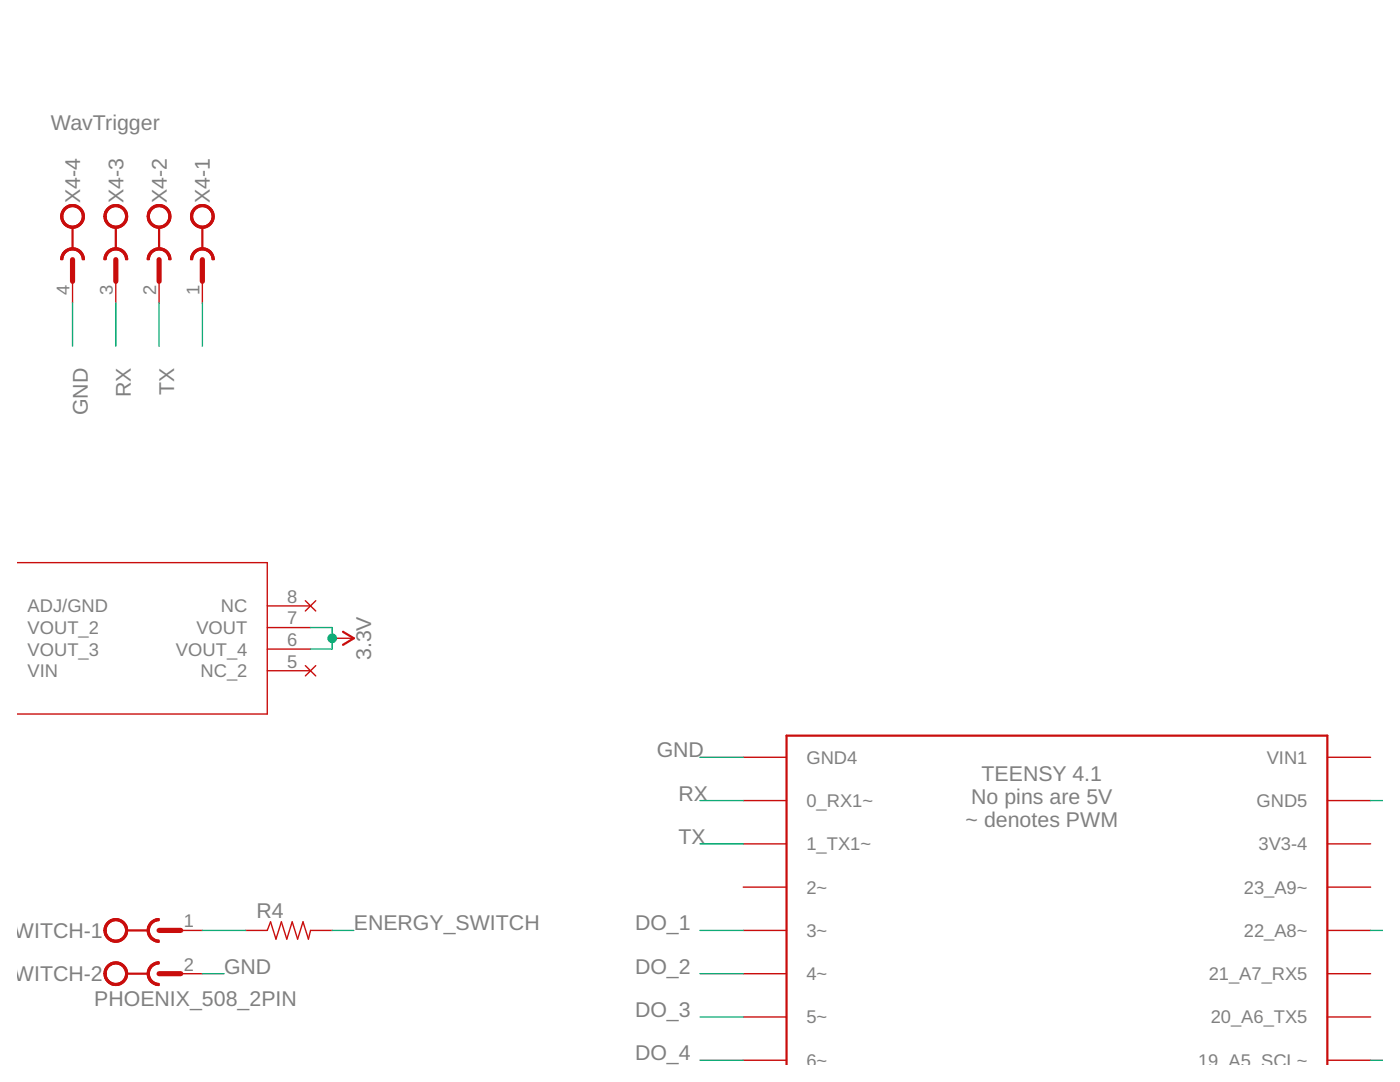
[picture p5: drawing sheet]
<svg xmlns="http://www.w3.org/2000/svg" width="279mm" height="216mm" viewBox="0 0 279 216" stroke-linecap="round" stroke-linejoin="round" font-family="sans-serif">
<path d="M14.5 45.3v4.4M23.1 45.3v4.4M31.7 45.3v4.4M40.4 45.3v4.4M68.5 126.1l2.1 1.3-2.1 1.3M25.3 185.7h4.3M25.3 194.3h4.3M157 212.5v-65.7h107.9v65.7" fill="none" stroke="#c90d0c" stroke-width=".44"/>
<g fill="none" stroke="#c90d0c" stroke-width=".28">
<path d="M14.5 56.1v4.4M23.1 56.1v4.4M31.7 56.1v4.4M40.4 56.1v4.4M3.4 112.3h49.9v30.2h-49.9M60.9 119.9l2.1 2M63 119.9l-2.1 2M53.3 133.8h8.7M53.3 129.5h8.7M53.3 125.2h8.7M53.3 120.9h8.7M60.9 132.8l2.1 2.1"/>
<path d="M63 132.8l-2.1 2.1M66.3 127.4h4.3M148.3 159.7h8.7M148.3 151.1h8.7M264.9 159.7h8.6M264.9 151.1h8.6M148.3 168.4h8.7M148.3 177h8.7M264.9 168.4h8.6M264.9 177h8.6M36.1 185.7h4.3M36.1 194.3h4.3"/>
<path d="M49 185.7h4.3l.7-1.8 1.1 3.5 1.1-3.5 1 3.5 1.1-3.5 1.1 3.5 1.1-3.5 1.1 3.5 .4-1.7h4.3M148.3 185.7h8.7M148.3 194.3h8.7M264.9 185.7h8.6M264.9 194.3h8.6M148.3 202.9h8.7M148.3 211.6h8.7M264.9 202.9h8.6M264.9 211.6h8.6"/>
</g>
<g fill="#c90d0c" stroke="#c90d0c" stroke-width=".2">
<path d="M38.7 41.5a2.37 2.37 0 0 1 3.7 .5 2.37 2.37 0 0 1-1.4 3.5 2.37 2.37 0 0 1-3-2.3h.4a1.94 1.94 0 0 1 2.8-1.8 1.94 1.94 0 0 1 .4 3.3 1.94 1.94 0 0 1-3.1-1.1l-.1-.4h-.4a2.21 2.21 0 0 1 .7-1.7z" fill-rule="evenodd"/>
<path d="M38.7 41.5a2.37 2.37 0 0 1 3.7 .5 2.37 2.37 0 0 1-1.4 3.5 2.37 2.37 0 0 1-3-2.3h.4a1.94 1.94 0 0 1 2.8-1.8 1.94 1.94 0 0 1 .4 3.3 1.94 1.94 0 0 1-3.1-1.1l-.1-.4h-.4a2.21 2.21 0 0 1 .7-1.7z" fill-rule="evenodd"/>
<path d="M38.7 50.1l.7-.4 .8-.3h.2v.5a1.95 1.95 0 0 0-2 1.9h-.4v-.2l.2-.8z" fill-rule="evenodd"/>
<path d="M40.4 49.4a2.31 2.31 0 0 1 2.4 2.4h-.5a1.95 1.95 0 0 0-1.9-1.9z" fill-rule="evenodd"/>
<path d="M38.7 50.1a2.38 2.38 0 0 1 2.6-.5 2.38 2.38 0 0 1 1.5 2.2h-.5a1.95 1.95 0 0 0-1.9-1.9 1.95 1.95 0 0 0-2 1.9h-.4v-.2l.2-.8z" fill-rule="evenodd"/>
<path d="M30.1 41.5a2.37 2.37 0 0 1 3.7 .5 2.37 2.37 0 0 1-1.4 3.5 2.37 2.37 0 0 1-3-2.3h.4a1.94 1.94 0 0 1 2.8-1.8 1.94 1.94 0 0 1 .3 3.3 1.94 1.94 0 0 1-3.1-1.1v-.4h-.4a2.21 2.21 0 0 1 .7-1.7z" fill-rule="evenodd"/>
<path d="M30.1 41.5a2.37 2.37 0 0 1 3.7 .5 2.37 2.37 0 0 1-1.4 3.5 2.37 2.37 0 0 1-3-2.3h.4a1.94 1.94 0 0 1 2.8-1.8 1.94 1.94 0 0 1 .3 3.3 1.94 1.94 0 0 1-3.1-1.1v-.4h-.4a2.21 2.21 0 0 1 .7-1.7z" fill-rule="evenodd"/>
<path d="M30.1 50.1l.7-.4 .7-.3h.2v.5a1.95 1.95 0 0 0-1.9 1.9h-.4v-.2l.2-.8z" fill-rule="evenodd"/>
<path d="M31.7 49.4a2.31 2.31 0 0 1 2.4 2.4h-.4a1.95 1.95 0 0 0-2-1.9z" fill-rule="evenodd"/>
<path d="M30.1 50.1a2.38 2.38 0 0 1 2.6-.5 2.38 2.38 0 0 1 1.4 2.2h-.4a1.95 1.95 0 0 0-2-1.9 1.95 1.95 0 0 0-1.9 1.9h-.4v-.2l.2-.8z" fill-rule="evenodd"/>
<path d="M21.4 41.5a2.37 2.37 0 0 1 3.8 .5 2.37 2.37 0 0 1-1.5 3.5 2.37 2.37 0 0 1-3-2.3h.5a1.94 1.94 0 0 1 2.7-1.8 1.94 1.94 0 0 1 .4 3.3 1.94 1.94 0 0 1-3.1-1.1v-.4h-.5a2.21 2.21 0 0 1 .7-1.7z" fill-rule="evenodd"/>
<path d="M21.4 41.5a2.37 2.37 0 0 1 3.8 .5 2.37 2.37 0 0 1-1.5 3.5 2.37 2.37 0 0 1-3-2.3h.5a1.94 1.94 0 0 1 2.7-1.8 1.94 1.94 0 0 1 .4 3.3 1.94 1.94 0 0 1-3.1-1.1v-.4h-.5a2.21 2.21 0 0 1 .7-1.7z" fill-rule="evenodd"/>
<path d="M21.4 50.1l.7-.4 .8-.3h.2v.5a1.95 1.95 0 0 0-1.9 1.9h-.5v-.2a2.29 2.29 0 0 1 .7-1.5z" fill-rule="evenodd"/>
<path d="M23.1 49.4a2.31 2.31 0 0 1 2.4 2.4h-.4a1.95 1.95 0 0 0-2-1.9z" fill-rule="evenodd"/>
<path d="M21.4 50.1a2.37 2.37 0 0 1 2.6-.5 2.37 2.37 0 0 1 1.5 2.2h-.4a1.95 1.95 0 0 0-2-1.9 1.95 1.95 0 0 0-1.9 1.9h-.5v-.2a2.29 2.29 0 0 1 .7-1.5z" fill-rule="evenodd"/>
<path d="M12.8 41.5a2.37 2.37 0 0 1 3.7 .5 2.37 2.37 0 0 1-1.4 3.5 2.37 2.37 0 0 1-3-2.3h.4a1.94 1.94 0 0 1 2.8-1.8 1.94 1.94 0 0 1 .4 3.3 1.94 1.94 0 0 1-3.1-1.1l-.1-.4h-.4a2.43 2.43 0 0 1 .7-1.7z" fill-rule="evenodd"/>
<path d="M12.8 41.5a2.37 2.37 0 0 1 3.7 .5 2.37 2.37 0 0 1-1.4 3.5 2.37 2.37 0 0 1-3-2.3h.4a1.94 1.94 0 0 1 2.8-1.8 1.94 1.94 0 0 1 .4 3.3 1.94 1.94 0 0 1-3.1-1.1l-.1-.4h-.4a2.43 2.43 0 0 1 .7-1.7z" fill-rule="evenodd"/>
<path d="M12.8 50.1l.7-.4 .8-.3h.2v.5a1.95 1.95 0 0 0-2 1.9h-.4v-.2a2.29 2.29 0 0 1 .7-1.5z" fill-rule="evenodd"/>
<path d="M14.5 49.4a2.31 2.31 0 0 1 2.3 2.4h-.4a1.95 1.95 0 0 0-1.9-1.9z" fill-rule="evenodd"/>
<path d="M12.8 50.1a2.37 2.37 0 0 1 2.6-.5 2.37 2.37 0 0 1 1.4 2.2h-.4a1.95 1.95 0 0 0-1.9-1.9 1.95 1.95 0 0 0-2 1.9h-.4v-.2a2.29 2.29 0 0 1 .7-1.5z" fill-rule="evenodd"/>
<path d="M21.4 184a2.37 2.37 0 0 1 3.8 .5 2.37 2.37 0 0 1-1.5 3.5 2.37 2.37 0 0 1-3-2.3h.5a1.94 1.94 0 0 1 2.7-1.8 1.94 1.94 0 0 1 .4 3.3 1.94 1.94 0 0 1-3.1-1.2v-.3h-.5a2.21 2.21 0 0 1 .7-1.7z" fill-rule="evenodd"/>
<path d="M21.4 184a2.37 2.37 0 0 1 3.8 .5 2.37 2.37 0 0 1-1.5 3.5 2.37 2.37 0 0 1-3-2.3h.5a1.94 1.94 0 0 1 2.7-1.8 1.94 1.94 0 0 1 .4 3.3 1.94 1.94 0 0 1-3.1-1.2v-.3h-.5a2.21 2.21 0 0 1 .7-1.7z" fill-rule="evenodd"/>
<path d="M29.4 185.7h.4a1.95 1.95 0 0 0 1.9 1.9v.4a2.31 2.31 0 0 1-2.3-2.3z" fill-rule="evenodd"/>
<path d="M30.1 184l1-.7h.6v.4a1.95 1.95 0 0 0-1.9 2h-.4v-.3l.2-.7z" fill-rule="evenodd"/>
<path d="M30.1 184l1-.7h.6v.4a1.95 1.95 0 0 0-1.9 2 1.95 1.95 0 0 0 1.9 1.9v.4a2.37 2.37 0 0 1-2.2-1.4 2.37 2.37 0 0 1 .6-2.6z" fill-rule="evenodd"/>
<path d="M21.4 192.6a2.37 2.37 0 0 1 3.8 .5 2.37 2.37 0 0 1-1.5 3.5 2.37 2.37 0 0 1-3-2.3h.5a1.94 1.94 0 0 1 2.7-1.8 1.94 1.94 0 0 1 .4 3.3 1.94 1.94 0 0 1-3.1-1.1v-.4h-.5a2.21 2.21 0 0 1 .7-1.7z" fill-rule="evenodd"/>
<path d="M21.4 192.6a2.37 2.37 0 0 1 3.8 .5 2.37 2.37 0 0 1-1.5 3.5 2.37 2.37 0 0 1-3-2.3h.5a1.94 1.94 0 0 1 2.7-1.8 1.94 1.94 0 0 1 .4 3.3 1.94 1.94 0 0 1-3.1-1.1v-.4h-.5a2.21 2.21 0 0 1 .7-1.7z" fill-rule="evenodd"/>
<path d="M29.4 194.3h.4a1.95 1.95 0 0 0 1.9 1.9v.5a2.31 2.31 0 0 1-2.3-2.4z" fill-rule="evenodd"/>
<path d="M30.1 192.6l.7-.5 .7-.2h.2v.4a1.95 1.95 0 0 0-1.9 2h-.4v-.2l.2-.8z" fill-rule="evenodd"/>
<path d="M30.1 192.6l.7-.5 .7-.2h.2v.4a1.95 1.95 0 0 0-1.9 2 1.95 1.95 0 0 0 1.9 1.9v.5a2.38 2.38 0 0 1-2.2-1.5 2.38 2.38 0 0 1 .6-2.6z" fill-rule="evenodd"/>
</g>
<path d="M14.5 51.8v4.3M23.1 51.8v4.3M31.7 51.8v4.3M40.4 51.8v4.3M31.7 185.7h4.4M31.7 194.3h4.4" fill="none" stroke="#c90d0c" stroke-width="1"/>
<g fill="none" stroke="#0dab76" stroke-width=".28">
<path d="M14.5 60.5v8.6M23.1 60.5v8.6M31.7 60.5v8.6M40.4 60.5v8.6M62 125.2h4.3v4.3h-4.3M139.7 151.1h8.6M139.7 159.7h8.6M273.5 159.7h2.5M139.7 168.4h8.6M40.4 194.3h4.3M40.4 185.7h8.6M66.3 185.7h4.3"/>
<path d="M139.7 194.3h8.6M139.7 185.7h8.6M273.5 185.7h2.5M139.7 211.6h8.6M139.7 202.9h8.6M273.5 211.6h2.5"/>
</g>
<circle cx="66.3" cy="127.4" r=".87" fill="#0dab76" stroke="#0dab76" stroke-width=".2"/>
<g font-size="4.3" fill="#808080">
<text x="10.2" y="25.9">WavTrigger</text>
<text x="16" y="40.6" transform="rotate(-90 16 40.6)">X4-4</text>
<text x="24.6" y="40.6" transform="rotate(-90 24.6 40.6)">X4-3</text>
<text x="33.3" y="40.6" transform="rotate(-90 33.3 40.6)">X4-2</text>
<text x="41.9" y="40.6" transform="rotate(-90 41.9 40.6)">X4-1</text>
<text x="17.5" y="82.8" transform="rotate(-90 17.5 82.8)">GND</text>
<text x="26.1" y="79.3" transform="rotate(-90 26.1 79.3)">RX</text>
<text x="34.8" y="78.8" transform="rotate(-90 34.8 78.8)">TX</text>
<text x="74.1" y="131.8" transform="rotate(-90 74.1 131.8)">3.3V</text>
<text x="131.1" y="151.1">GND</text>
<text x="195.9" y="155.9">TEENSY 4.1</text>
<text x="135.4" y="159.8">RX</text>
<text x="193.8" y="160.4">No pins are 5V</text>
<text x="192.7" y="164.9">~ denotes PWM</text>
<text x="135.4" y="168.4">TX</text>
<text x="51.2" y="183.1">R4</text>
<text x="70.6" y="185.7">ENERGY_SWITCH</text>
<text x="126.7" y="185.7">DO_1</text>
<text x="0" y="187.2">SWITCH-1</text>
<text x="0" y="195.8">SWITCH-2</text>
<text x="44.7" y="194.3">GND</text>
<text x="126.7" y="194.3">DO_2</text>
<text x="18.8" y="200.8">PHOENIX_508_2PIN</text>
<text x="126.7" y="202.9">DO_3</text>
<text x="126.7" y="211.6">DO_4</text>
</g>
<g font-size="3.7" fill="#808080">
<text x="13.9" y="58.8" transform="rotate(-90 13.9 58.8)">4</text>
<text x="22.5" y="58.8" transform="rotate(-90 22.5 58.8)">3</text>
<text x="31.1" y="58.8" transform="rotate(-90 31.1 58.8)">2</text>
<text x="39.8" y="58.8" transform="rotate(-90 39.8 58.8)">1</text>
<text x="5.5" y="122.2">ADJ/GND</text>
<text x="44.1" y="122.2">NC</text>
<text x="57.3" y="124.6">7</text>
<text x="57.3" y="120.3">8</text>
<text x="5.5" y="126.5">VOUT_2</text>
<text x="5.5" y="130.8">VOUT_3</text>
<text x="35.1" y="130.8">VOUT_4</text>
<text x="39.2" y="126.5">VOUT</text>
<text x="57.3" y="128.9">6</text>
<text x="5.5" y="135.1">VIN</text>
<text x="40" y="135.1">NC_2</text>
<text x="57.3" y="133.2">5</text>
<text x="160.9" y="152.4">GND4</text>
<text x="252.8" y="152.4">VIN1</text>
<text x="160.9" y="161">0_RX1~</text>
<text x="250.8" y="161">GND5</text>
<text x="160.9" y="169.7">1_TX1~</text>
<text x="251.2" y="169.7">3V3-4</text>
<text x="160.9" y="178.3">2~</text>
<text x="248.2" y="178.3">23_A9~</text>
<text x="36.7" y="185.1">1</text>
<text x="160.9" y="187">3~</text>
<text x="248.2" y="186.9">22_A8~</text>
<text x="36.7" y="193.7">2</text>
<text x="160.9" y="195.6">4~</text>
<text x="241.2" y="195.6">21_A7_RX5</text>
<text x="160.9" y="204.2">5~</text>
<text x="241.6" y="204.2">20_A6_TX5</text>
<text x="160.9" y="212.9">6~</text>
<text x="239.1" y="212.8">19_A5_SCL~</text>
</g>
</svg>
